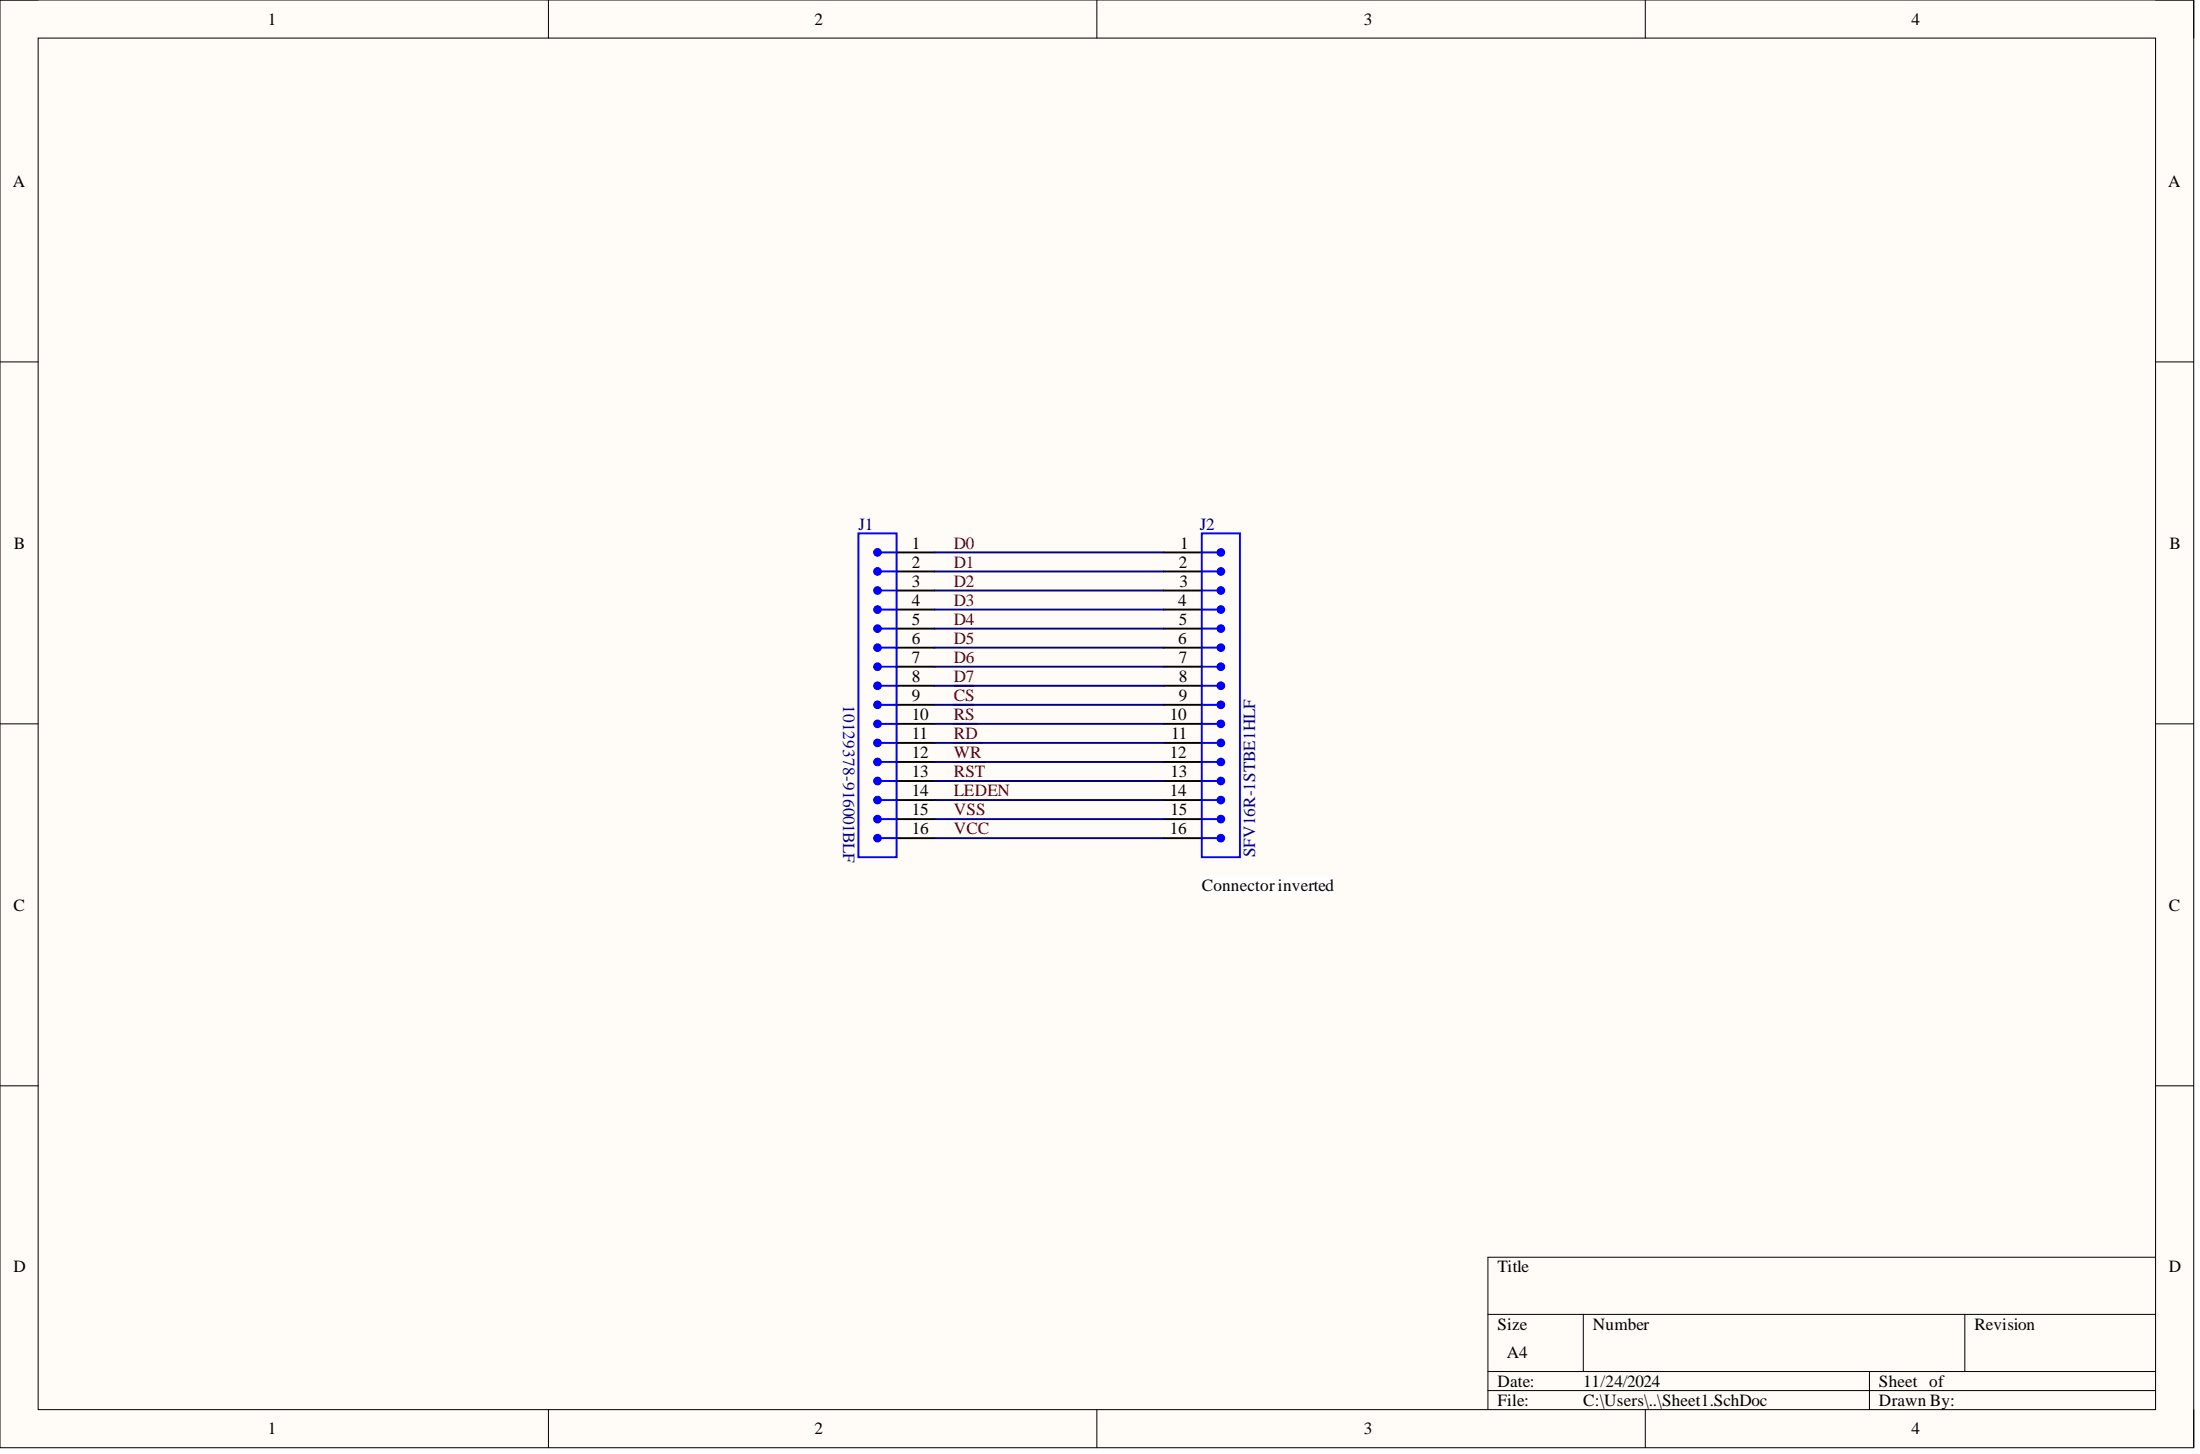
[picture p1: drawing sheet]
<svg xmlns="http://www.w3.org/2000/svg" width="292mm" height="193mm" viewBox="0 0 292 193" stroke-linecap="round" stroke-linejoin="round" font-family="sans-serif">
<path d="M0 0h291.3v192.1h-291.3z" fill-rule="evenodd" fill="#fffcf8"/>
<path d="M0 0h291.3v192.1h-291.3z" fill="none" stroke="#000" stroke-width=".13"/>
<path d="M5.1 5.1h281.1v182h-281.1z" fill-rule="evenodd" fill="#fffcf8"/>
<g fill="none" stroke="#000" stroke-width=".13">
<path d="M0 0h5.1M72.8 0v5.1M145.6 0v5.1M218.5 0v5.1M286.2 0h5.1v5.1M5.1 5.1h281.1v182h-281.1zM0 48h5.1M286.2 48h5.1M0 96.1h5.1M286.2 96.1h5.1M0 144.1h5.1M286.2 144.1h5.1"/>
<path d="M197.6 174.4h88.6M210.2 174.4v7.6M260.9 174.4v7.6M286.2 166.9h-88.6v20.2M72.8 187.1v5M145.6 187.1v5M197.6 182h88.6M197.6 184.6h88.6M218.5 187.1v5M248.2 182v5.1M291.3 187.1v5"/>
</g>
<path d="M159.6 70.8h5v43h-5zM159.6 73.3h2.5" fill="none" stroke="#00f" stroke-width=".25"/>
<path d="M154.5 75.8h5.1M154.5 73.3h5.1" fill="none" stroke="#000" stroke-width=".25"/>
<circle cx="162.1" cy="73.3" r=".51" fill="#00f"/>
<circle cx="162.1" cy="73.3" r=".51" fill="none" stroke="#00f" stroke-width=".13"/>
<path d="M159.6 75.8h2.5" fill="none" stroke="#00f" stroke-width=".25"/>
<circle cx="162.1" cy="75.8" r=".51" fill="#00f"/>
<circle cx="162.1" cy="75.8" r=".51" fill="none" stroke="#00f" stroke-width=".13"/>
<g fill="none" stroke="#000" stroke-width=".25">
<path d="M154.5 78.4h5.1M154.5 80.9h5.1M154.5 86h5.1M154.5 83.4h5.1M154.5 91h5.1M154.5 88.5h5.1M154.5 96.1h5.1M154.5 93.5h5.1M154.5 98.6h5.1M154.5 101.1h5.1M154.5 106.2h5.1M154.5 103.7h5.1"/>
<path d="M154.5 111.2h5.1M154.5 108.7h5.1"/>
</g>
<path d="M159.6 78.4h2.5" fill="none" stroke="#00f" stroke-width=".25"/>
<circle cx="162.1" cy="78.4" r=".51" fill="#00f"/>
<circle cx="162.1" cy="78.4" r=".51" fill="none" stroke="#00f" stroke-width=".13"/>
<path d="M159.6 80.9h2.5" fill="none" stroke="#00f" stroke-width=".25"/>
<circle cx="162.1" cy="80.9" r=".51" fill="#00f"/>
<circle cx="162.1" cy="80.9" r=".51" fill="none" stroke="#00f" stroke-width=".13"/>
<path d="M159.6 83.4h2.5" fill="none" stroke="#00f" stroke-width=".25"/>
<circle cx="162.1" cy="83.4" r=".51" fill="#00f"/>
<circle cx="162.1" cy="83.4" r=".51" fill="none" stroke="#00f" stroke-width=".13"/>
<path d="M159.6 86h2.5" fill="none" stroke="#00f" stroke-width=".25"/>
<circle cx="162.1" cy="86" r=".51" fill="#00f"/>
<circle cx="162.1" cy="86" r=".51" fill="none" stroke="#00f" stroke-width=".13"/>
<path d="M159.6 88.5h2.5" fill="none" stroke="#00f" stroke-width=".25"/>
<circle cx="162.1" cy="88.5" r=".51" fill="#00f"/>
<circle cx="162.1" cy="88.5" r=".51" fill="none" stroke="#00f" stroke-width=".13"/>
<path d="M159.6 91h2.5" fill="none" stroke="#00f" stroke-width=".25"/>
<circle cx="162.1" cy="91" r=".51" fill="#00f"/>
<circle cx="162.1" cy="91" r=".51" fill="none" stroke="#00f" stroke-width=".13"/>
<path d="M159.6 93.5h2.5" fill="none" stroke="#00f" stroke-width=".25"/>
<circle cx="162.1" cy="93.5" r=".51" fill="#00f"/>
<circle cx="162.1" cy="93.5" r=".51" fill="none" stroke="#00f" stroke-width=".13"/>
<path d="M159.6 96.1h2.5" fill="none" stroke="#00f" stroke-width=".25"/>
<circle cx="162.1" cy="96.1" r=".51" fill="#00f"/>
<circle cx="162.1" cy="96.1" r=".51" fill="none" stroke="#00f" stroke-width=".13"/>
<path d="M159.6 98.6h2.5" fill="none" stroke="#00f" stroke-width=".25"/>
<circle cx="162.1" cy="98.6" r=".51" fill="#00f"/>
<circle cx="162.1" cy="98.6" r=".51" fill="none" stroke="#00f" stroke-width=".13"/>
<path d="M159.6 101.1h2.5" fill="none" stroke="#00f" stroke-width=".25"/>
<circle cx="162.1" cy="101.1" r=".51" fill="#00f"/>
<circle cx="162.1" cy="101.1" r=".51" fill="none" stroke="#00f" stroke-width=".13"/>
<path d="M159.6 103.7h2.5" fill="none" stroke="#00f" stroke-width=".25"/>
<circle cx="162.1" cy="103.7" r=".51" fill="#00f"/>
<circle cx="162.1" cy="103.7" r=".51" fill="none" stroke="#00f" stroke-width=".13"/>
<path d="M159.6 106.2h2.5" fill="none" stroke="#00f" stroke-width=".25"/>
<circle cx="162.1" cy="106.2" r=".51" fill="#00f"/>
<circle cx="162.1" cy="106.2" r=".51" fill="none" stroke="#00f" stroke-width=".13"/>
<path d="M159.6 108.7h2.5" fill="none" stroke="#00f" stroke-width=".25"/>
<circle cx="162.1" cy="108.7" r=".51" fill="#00f"/>
<circle cx="162.1" cy="108.7" r=".51" fill="none" stroke="#00f" stroke-width=".13"/>
<path d="M159.6 111.2h2.5" fill="none" stroke="#00f" stroke-width=".25"/>
<circle cx="162.1" cy="111.2" r=".51" fill="#00f"/>
<circle cx="162.1" cy="111.2" r=".51" fill="none" stroke="#00f" stroke-width=".13"/>
<path d="M159.6 116.3h17.7v2.5h-17.7z" fill-rule="evenodd" fill="#fff"/>
<path d="M159.6 116.3h17.7v2.5h-17.7z" fill="none" stroke="#fff" stroke-width=".13"/>
<path d="M126.6 91h2.7M126.6 93.5h2.7M126.6 96.1h3.1" fill="none" stroke="#800000" stroke-width=".25"/>
<path d="M114 70.8h5v43h-5zM116.5 73.3h2.5" fill="none" stroke="#00f" stroke-width=".25"/>
<path d="M119 75.8h5.1M119 73.3h5.1" fill="none" stroke="#000" stroke-width=".25"/>
<circle cx="116.5" cy="73.3" r=".51" fill="#00f"/>
<circle cx="116.5" cy="73.3" r=".51" fill="none" stroke="#00f" stroke-width=".13"/>
<path d="M116.5 75.8h2.5" fill="none" stroke="#00f" stroke-width=".25"/>
<circle cx="116.5" cy="75.8" r=".51" fill="#00f"/>
<circle cx="116.5" cy="75.8" r=".51" fill="none" stroke="#00f" stroke-width=".13"/>
<g fill="none" stroke="#000" stroke-width=".25">
<path d="M119 78.4h5.1M119 80.9h5.1M119 86h5.1M119 83.4h5.1M119 91h5.1M119 88.5h5.1M119 96.1h5.1M119 93.5h5.1M119 98.6h5.1M119 101.1h5.1M119 106.2h5.1M119 103.7h5.1"/>
<path d="M119 111.2h5.1M119 108.7h5.1"/>
</g>
<path d="M116.5 78.4h2.5" fill="none" stroke="#00f" stroke-width=".25"/>
<circle cx="116.5" cy="78.4" r=".51" fill="#00f"/>
<circle cx="116.5" cy="78.4" r=".51" fill="none" stroke="#00f" stroke-width=".13"/>
<path d="M116.5 80.9h2.5" fill="none" stroke="#00f" stroke-width=".25"/>
<circle cx="116.5" cy="80.9" r=".51" fill="#00f"/>
<circle cx="116.5" cy="80.9" r=".51" fill="none" stroke="#00f" stroke-width=".13"/>
<path d="M116.5 83.4h2.5" fill="none" stroke="#00f" stroke-width=".25"/>
<circle cx="116.5" cy="83.4" r=".51" fill="#00f"/>
<circle cx="116.5" cy="83.4" r=".51" fill="none" stroke="#00f" stroke-width=".13"/>
<path d="M116.5 86h2.5" fill="none" stroke="#00f" stroke-width=".25"/>
<circle cx="116.5" cy="86" r=".51" fill="#00f"/>
<circle cx="116.5" cy="86" r=".51" fill="none" stroke="#00f" stroke-width=".13"/>
<path d="M116.5 88.5h2.5" fill="none" stroke="#00f" stroke-width=".25"/>
<circle cx="116.5" cy="88.5" r=".51" fill="#00f"/>
<circle cx="116.5" cy="88.5" r=".51" fill="none" stroke="#00f" stroke-width=".13"/>
<path d="M116.5 91h2.5" fill="none" stroke="#00f" stroke-width=".25"/>
<circle cx="116.5" cy="91" r=".51" fill="#00f"/>
<circle cx="116.5" cy="91" r=".51" fill="none" stroke="#00f" stroke-width=".13"/>
<path d="M116.5 93.5h2.5" fill="none" stroke="#00f" stroke-width=".25"/>
<circle cx="116.5" cy="93.5" r=".51" fill="#00f"/>
<circle cx="116.5" cy="93.5" r=".51" fill="none" stroke="#00f" stroke-width=".13"/>
<path d="M116.5 96.1h2.5" fill="none" stroke="#00f" stroke-width=".25"/>
<circle cx="116.5" cy="96.1" r=".51" fill="#00f"/>
<circle cx="116.5" cy="96.1" r=".51" fill="none" stroke="#00f" stroke-width=".13"/>
<path d="M116.5 98.6h2.5" fill="none" stroke="#00f" stroke-width=".25"/>
<circle cx="116.5" cy="98.6" r=".51" fill="#00f"/>
<circle cx="116.5" cy="98.6" r=".51" fill="none" stroke="#00f" stroke-width=".13"/>
<path d="M116.5 101.1h2.5" fill="none" stroke="#00f" stroke-width=".25"/>
<circle cx="116.5" cy="101.1" r=".51" fill="#00f"/>
<circle cx="116.5" cy="101.1" r=".51" fill="none" stroke="#00f" stroke-width=".13"/>
<path d="M116.5 103.7h2.5" fill="none" stroke="#00f" stroke-width=".25"/>
<circle cx="116.5" cy="103.7" r=".51" fill="#00f"/>
<circle cx="116.5" cy="103.7" r=".51" fill="none" stroke="#00f" stroke-width=".13"/>
<path d="M116.5 106.2h2.5" fill="none" stroke="#00f" stroke-width=".25"/>
<circle cx="116.5" cy="106.2" r=".51" fill="#00f"/>
<circle cx="116.5" cy="106.2" r=".51" fill="none" stroke="#00f" stroke-width=".13"/>
<path d="M116.5 108.7h2.5" fill="none" stroke="#00f" stroke-width=".25"/>
<circle cx="116.5" cy="108.7" r=".51" fill="#00f"/>
<circle cx="116.5" cy="108.7" r=".51" fill="none" stroke="#00f" stroke-width=".13"/>
<path d="M116.5 111.2h2.5" fill="none" stroke="#00f" stroke-width=".25"/>
<circle cx="116.5" cy="111.2" r=".51" fill="#00f"/>
<circle cx="116.5" cy="111.2" r=".51" fill="none" stroke="#00f" stroke-width=".13"/>
<g fill="none" stroke="#000080" stroke-width=".25">
<path d="M124.1 73.3h30.4M124.1 75.8h30.4M124.1 78.4h30.4M124.1 80.9h30.4M124.1 83.4h30.4M124.1 86h30.4M124.1 88.5h30.4M124.1 91h30.4M124.1 93.5h30.4M124.1 96.1h30.4M124.1 98.6h30.4M124.1 101.1h30.4"/>
<path d="M124.1 103.7h30.4M124.1 106.2h30.4M124.1 108.7h30.4M124.1 111.2h30.4"/>
</g>
<text font-size="2.5" fill="#800000" x="126.6" y="100.5">NLW\R\</text>
<g font-size="2.3">
<text x="35.5" y="3.3">1</text>
<text x="108.1" y="3.3">2</text>
<text x="181.1" y="3.3">3</text>
<text x="253.8" y="3.3">4</text>
<text x="1.7" y="24.8">A</text>
<text x="287.9" y="24.8">A</text>
<text x="1.9" y="72.8">B</text>
<text x="121.1" y="75.3">2</text>
<text x="121.1" y="72.8">1</text>
<text x="121.1" y="77.9">3</text>
<text x="156.5" y="75.3">2</text>
<text x="156.6" y="77.9">3</text>
<text x="156.7" y="72.8">1</text>
<text x="288.1" y="72.8">B</text>
<text x="121.1" y="80.4">4</text>
<text x="121.1" y="82.9">5</text>
<text x="156.4" y="80.4">4</text>
<text x="156.5" y="82.9">5</text>
<text x="121.1" y="85.5">6</text>
<text x="121.1" y="88">7</text>
<text x="156.4" y="85.5">6</text>
<text x="156.5" y="88">7</text>
<text x="121.1" y="90.5">8</text>
<text x="121.1" y="95.6">10</text>
<text x="121.1" y="93">9</text>
<text x="155.3" y="95.6">10</text>
<text x="156.5" y="90.5">8</text>
<text x="156.5" y="93">9</text>
<text x="121.1" y="100.6">12</text>
<text x="121.1" y="98.1">11</text>
<text x="155.3" y="100.6">12</text>
<text x="155.5" y="98.1">11</text>
<text x="121.1" y="105.7">14</text>
<text x="121.1" y="103.1">13</text>
<text x="155.3" y="105.7">14</text>
<text x="155.4" y="103.1">13</text>
<text x="121.1" y="110.7">16</text>
<text x="121.1" y="108.2">15</text>
<text x="155.3" y="110.7">16</text>
<text x="155.4" y="108.2">15</text>
<text x="159.6" y="118.3">Connector inverted</text>
<text x="1.8" y="120.8">C</text>
<text x="288" y="120.8">C</text>
<text x="1.8" y="168.9">D</text>
<text x="198.8" y="168.9">Title</text>
<text x="288" y="168.9">D</text>
<text x="198.8" y="176.5">Size</text>
<text x="211.5" y="176.5">Number</text>
<text x="262.1" y="176.5">Revision</text>
<text x="198.8" y="184">Date:</text>
<text x="200.1" y="180.3">A4</text>
<text x="210.2" y="184">11/24/2024</text>
<text x="249.5" y="184">Sheet of</text>
<text x="35.5" y="190.4">1</text>
<text x="108.1" y="190.4">2</text>
<text x="181.1" y="190.4">3</text>
<text x="198.8" y="186.6">File:</text>
<text x="210.2" y="186.6">C:\Users\..\Sheet1.SchDoc</text>
<text x="249.5" y="186.6">Drawn By:</text>
<text x="253.8" y="190.4">4</text>
</g>
<g font-size="2.3" fill="#000080">
<text x="114" y="70.3">J1</text>
<text x="159.3" y="70.3">J2</text>
<text x="111.9" y="93.5" transform="rotate(90 111.9 93.5)">10129378-916001BLF</text>
<text x="166.7" y="113.8" transform="rotate(-90 166.7 113.8)">SFV16R-1STBE1HLF</text>
</g>
<g font-size="2.3" fill="#800000">
<text x="126.6" y="72.8">D0</text>
<text x="126.6" y="75.3">D1</text>
<text x="126.6" y="77.9">D2</text>
<text x="126.6" y="80.4">D3</text>
<text x="126.6" y="82.9">D4</text>
<text x="126.6" y="85.5">D5</text>
<text x="126.6" y="88">D6</text>
<text x="126.6" y="90.5">D7</text>
<text x="126.6" y="93">CS</text>
<text x="126.6" y="95.6">RS</text>
<text x="126.6" y="98.1">RD</text>
<text x="126.6" y="100.6">WR</text>
<text x="126.6" y="103.1">RST</text>
<text x="126.6" y="105.7">LEDEN</text>
<text x="126.6" y="110.7">VCC</text>
<text x="126.6" y="108.2">VSS</text>
</g>
</svg>
